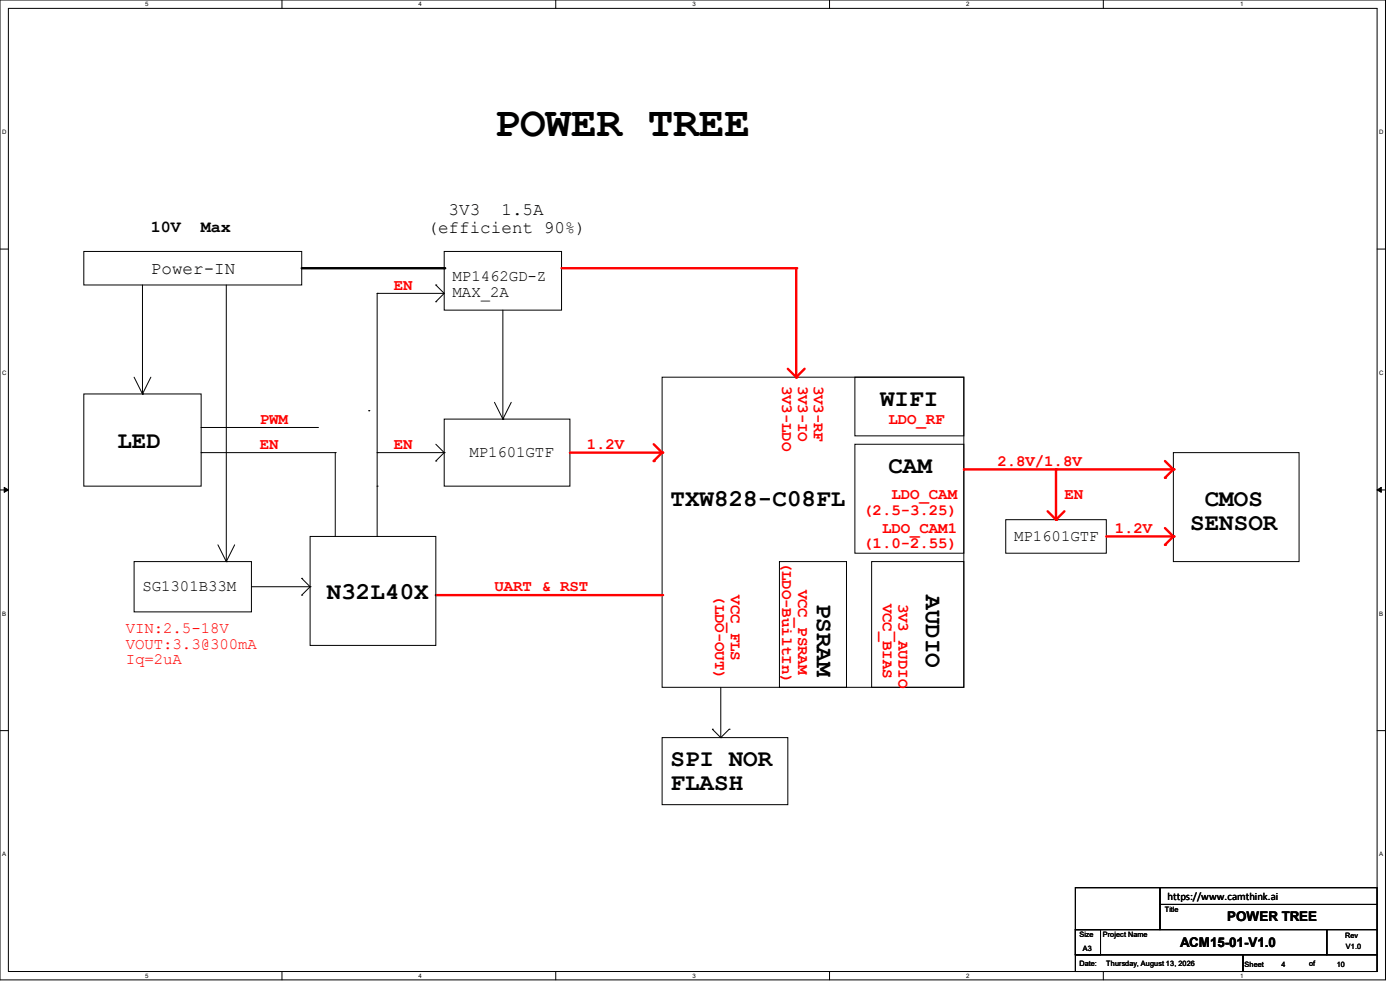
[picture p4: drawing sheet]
<svg xmlns="http://www.w3.org/2000/svg" width="297mm" height="210mm" viewBox="0 0 297 210" stroke-linecap="round" stroke-linejoin="round" font-family="sans-serif">
<g fill="none" stroke="#000" stroke-width=".21">
<path d="M0 0h293.9v207.9h-293.9zM1.8 1.8h290.3v204.3h-290.3zM59.8 0v1.8M117.9 0v1.8M176 0v1.8M234.1 0v1.8M0 52.8h1.8M17.8 53.3h46.2v7.2h-46.2zM94.2 53.3h24.9v12.5h-24.9zM292.1 52.8h1.8M78.2 87.1h.1M0 103.9h1.8"/>
<path d="M.9 103.4l.9 .5-.9 .5zM292.1 103.9l.9-.5v1zM292.1 103.9h1.8M0 155h1.8M292.1 155h1.8M59.8 206.1v1.8M117.9 206.1v1.8M176 206.1v1.8M234.1 206.1v1.8"/>
</g>
<path d="M.9 103.4l.9 .5-.9 .5zM292.1 103.9l.9-.5v1z" fill="#000"/>
<path d="M64 56.9h30.2" fill="none" stroke="#000" stroke-width=".51"/>
<circle cx="94.2" cy="56.9" r=".25" fill="#000"/>
<path d="M168.9 56.9v23.1" fill="none" stroke="#f00" stroke-width=".51"/>
<circle cx="168.9" cy="80" r=".25" fill="#f00"/>
<path d="M94.2 88.9h26.7v14.2h-26.7zM140.5 80h64v65.8h-64z" fill="none" stroke="#000" stroke-width=".21"/>
<path d="M120.9 96h19.6" fill="none" stroke="#f00" stroke-width=".51"/>
<circle cx="140.5" cy="96" r=".25" fill="#f00"/>
<path d="M106.7 65.8v23.1M28.4 119.1h24.9v10.7h-24.9z" fill="none" stroke="#000" stroke-width=".21"/>
<path d="M92.5 126.2h48" fill="none" stroke="#f00" stroke-width=".51"/>
<circle cx="140.5" cy="126.2" r=".25" fill="#f00"/>
<g fill="none" stroke="#000" stroke-width=".21">
<path d="M48 60.5v58.6M80 62.2h.1M80 62.2h14.2M80 62.2v51.6M80 96h.1M80 96h14.2M104.9 85.3l1.8 3.6M106.7 88.9h.1M108.5 85.3l-1.8 3.6M46.2 115.6l1.8 3.5M48 119.1h.1M49.8 115.6l-1.8 3.5"/>
<path d="M65.8 113.8h26.7v23.1h-26.7zM80 103.1h.1M80 113.8h.1M53.3 124.5h12.5M64 122.7h.1M64 126.2h.1M64 122.7l1.8 1.8M65.8 124.5h.1M65.8 124.5l-1.8 1.7M140.5 156.5h26.6v14.2h-26.6zM151.1 154.7h.1M151.1 154.7l1.8 1.8"/>
<path d="M152.9 156.5h.1M152.9 145.8v10.7M154.7 154.7h.1M154.7 154.7l-1.8 1.8"/>
</g>
<path d="M170.7 78.2l-1.8 1.8" fill="none" stroke="#f00" stroke-width=".51"/>
<circle cx="168.9" cy="80" r=".25" fill="#f00"/>
<path d="M167.1 78.2l1.8 1.8" fill="none" stroke="#f00" stroke-width=".51"/>
<circle cx="168.9" cy="80" r=".25" fill="#f00"/>
<path d="M140.5 96l-1.8 1.8" fill="none" stroke="#f00" stroke-width=".51"/>
<circle cx="138.7" cy="97.8" r=".25" fill="#f00"/>
<path d="M138.7 94.2l1.8 1.8" fill="none" stroke="#f00" stroke-width=".51"/>
<circle cx="140.5" cy="96" r=".25" fill="#f00"/>
<path d="M92.5 60.5h.1M92.5 64h.1M92.5 60.5l1.7 1.7-1.7 1.8M92.5 97.8h.1M92.5 94.2l1.7 1.8M94.2 96h.1M94.2 96l-1.7 1.8M181.4 80h23.1v12.5h-23.1zM181.4 94.2h23.1v23.1h-23.1zM248.9 96h26.7v23.1h-26.7zM165.4 119.1h14.2v26.7h-14.2zM184.9 119.1h19.6v26.7h-19.6z" fill="none" stroke="#000" stroke-width=".21"/>
<path d="M247.1 97.8l1.8 1.8" fill="none" stroke="#f00" stroke-width=".51"/>
<circle cx="248.9" cy="99.6" r=".25" fill="#f00"/>
<path d="M248.9 99.6l-1.8 1.7" fill="none" stroke="#f00" stroke-width=".51"/>
<circle cx="247.1" cy="101.3" r=".25" fill="#f00"/>
<path d="M204.5 99.6h44.4" fill="none" stroke="#f00" stroke-width=".51"/>
<circle cx="248.9" cy="99.6" r=".25" fill="#f00"/>
<path d="M213.4 110.2h21.3v7.1h-21.3z" fill="none" stroke="#000" stroke-width=".21"/>
<path d="M224 99.6v10.6" fill="none" stroke="#f00" stroke-width=".51"/>
<circle cx="224" cy="99.6" r=".25" fill="#f00"/>
<path d="M225.8 108.5l-1.8 1.7" fill="none" stroke="#f00" stroke-width=".51"/>
<circle cx="224" cy="110.2" r=".25" fill="#f00"/>
<path d="M222.2 108.5l1.8 1.7" fill="none" stroke="#f00" stroke-width=".51"/>
<circle cx="224" cy="110.2" r=".25" fill="#f00"/>
<path d="M247.1 112l1.8 1.8" fill="none" stroke="#f00" stroke-width=".51"/>
<circle cx="248.9" cy="113.8" r=".25" fill="#f00"/>
<path d="M248.9 113.8l-1.8 1.8" fill="none" stroke="#f00" stroke-width=".51"/>
<circle cx="247.1" cy="115.6" r=".25" fill="#f00"/>
<path d="M234.7 113.8h14.2" fill="none" stroke="#f00" stroke-width=".51"/>
<circle cx="248.9" cy="113.8" r=".25" fill="#f00"/>
<path d="M119.1 56.9h49.8" fill="none" stroke="#f00" stroke-width=".51"/>
<circle cx="168.9" cy="56.9" r=".25" fill="#f00"/>
<g fill="none" stroke="#000" stroke-width=".21">
<path d="M30.2 60.5v23.1M17.8 83.6h24.9v19.5h-24.9zM28.4 80l1.8 3.6M30.2 83.6h.1M32 80l-1.8 3.6M42.7 96h.1M42.7 90.7h.1M42.7 96h28.4M42.7 90.7h24.9M71.1 96h.1M71.1 96v17.8M228.1 197.2h5.4v5.3h-5.4z"/>
<path d="M228.1 197.2h53.4v5.3h-53.4zM228.1 188.3h18v8.9h-18zM246.1 188.3h46v3.6h-46zM246.1 191.9h46v5.3h-46zM281.5 197.2h10.6v5.3h-10.6zM228.1 202.5h35.6v3.6h-35.6zM263.7 202.5h28.4v3.6h-28.4z"/>
</g>
<text font-size="9.1" x="104.9" y="28.9">POWER TREE</text>
<g font-size="5.1">
<text x="186.7" y="86.1">WIFI</text>
<text x="24.9" y="95">LED</text>
<text x="188.5" y="100.3">CAM</text>
<text x="142.2" y="107.4">TXW828-C08FL</text>
<text x="255.6" y="107.4">CMOS</text>
<text x="252.5" y="112.5">SENSOR</text>
<text x="69.3" y="127">N32L40X</text>
<text x="173.3" y="128" transform="rotate(90 173.3 128)">PSRAM</text>
<text x="196.4" y="126.2" transform="rotate(90 196.4 126.2)">AUDIO</text>
<text x="142.2" y="162.5">SPI NOR</text>
<text x="142.2" y="167.6">FLASH</text>
</g>
<g font-size="3.7">
<text x="95.2" y="45.7">3V3</text>
<text x="106.4" y="45.7">1.5A</text>
<text x="90.7" y="49.4">(efficient 90%)</text>
<text x="32" y="58.1">Power-IN</text>
</g>
<g font-size="3.6">
<text x="32" y="49.1">10V</text>
<text x="42.6" y="49.1">Max</text>
</g>
<g font-size="3.3">
<text x="96" y="59.6">MP1462GD-Z</text>
<text x="96" y="62.9">MAX_2A</text>
<text x="99.6" y="96.9">MP1601GTF</text>
<text x="215.1" y="114.7">MP1601GTF</text>
<text x="30.2" y="125.3">SG1301B33M</text>
</g>
<g font-size="3.3" fill="#f00">
<text x="83.6" y="61.4">EN</text>
<text x="165.9" y="81.8" transform="rotate(90 165.9 81.8)">3V3-LDO</text>
<text x="169.3" y="81.8" transform="rotate(90 169.3 81.8)">3V3-IO</text>
<text x="172.6" y="81.8" transform="rotate(90 172.6 81.8)">3V3-RF</text>
<text x="55.1" y="89.9">PWM</text>
<text x="188.5" y="89.9">LDO_RF</text>
<text x="55.1" y="95.2">EN</text>
<text x="83.6" y="95.2">EN</text>
<text x="124.5" y="95.2">1.2V</text>
<text x="211.6" y="98.8">2.8V/1.8V</text>
<text x="189.1" y="105.9">LDO_CAM</text>
<text x="225.8" y="105.9">EN</text>
<text x="183.1" y="109.2">(2.5-3.25)</text>
<text x="187.1" y="113">LDO_CAM1</text>
<text x="236.5" y="113">1.2V</text>
<text x="165.9" y="119.1" transform="rotate(90 165.9 119.1)">(LDO-BuiltIn)</text>
<text x="183.1" y="116.3">(1.0-2.55)</text>
<text x="104.9" y="125.4">UART &amp; RST</text>
<text x="169.3" y="125.1" transform="rotate(90 169.3 125.1)">VCC_PSRAM</text>
<text x="151.7" y="126.2" transform="rotate(90 151.7 126.2)">(LDO-OUT)</text>
<text x="155.1" y="126.2" transform="rotate(90 155.1 126.2)">VCC_FLS</text>
<text x="187.3" y="128" transform="rotate(90 187.3 128)">VCC_BIAS</text>
<text x="190.6" y="128" transform="rotate(90 190.6 128)">3V3_AUDIO</text>
<text x="26.7" y="134.2">VIN:2.5-18V</text>
<text x="26.7" y="137.6">VOUT:3.3@300mA</text>
<text x="26.7" y="140.9">Iq=2uA</text>
</g>
<g font-size="2.8">
<text x="260.3" y="195.4">POWER TREE</text>
<text x="250.4" y="200.9">ACM15-01-V1.0</text>
</g>
<text font-size="2.3" x="247.7" y="191">https://www.camthink.ai</text>
<g font-size="1.6">
<text x="247.1" y="193.5">Title</text>
<text x="229" y="198.8">Size</text>
<text x="229.7" y="201.8">A3</text>
<text x="234" y="198.8">Project Name</text>
<text x="285.4" y="199">Rev</text>
<text x="285.5" y="201.3">V1.0</text>
<text x="229" y="204.9">Date:</text>
<text x="234.7" y="204.9">Thursday, August 13, 2026</text>
<text x="264" y="205">Sheet</text>
<text x="271.9" y="205">4</text>
<text x="277.7" y="204.9">of</text>
<text x="283.6" y="205">10</text>
</g>
<g font-size="1.3">
<text x="30.8" y="1.3">5</text>
<text x="88.8" y="1.3">4</text>
<text x="146.9" y="1.3">3</text>
<text x="205" y="1.3">2</text>
<text x="263.1" y="1.3">1</text>
<text x=".5" y="28.4">D</text>
<text x="292.6" y="28.4">D</text>
<text x=".5" y="79.5">C</text>
<text x="292.6" y="79.5">C</text>
<text x=".5" y="130.6">B</text>
<text x="292.6" y="130.6">B</text>
<text x=".5" y="181.7">A</text>
<text x="292.6" y="181.7">A</text>
<text x="30.8" y="207.4">5</text>
<text x="88.8" y="207.4">4</text>
<text x="146.9" y="207.4">3</text>
<text x="205" y="207.4">2</text>
<text x="263.1" y="207.4">1</text>
</g>
</svg>
